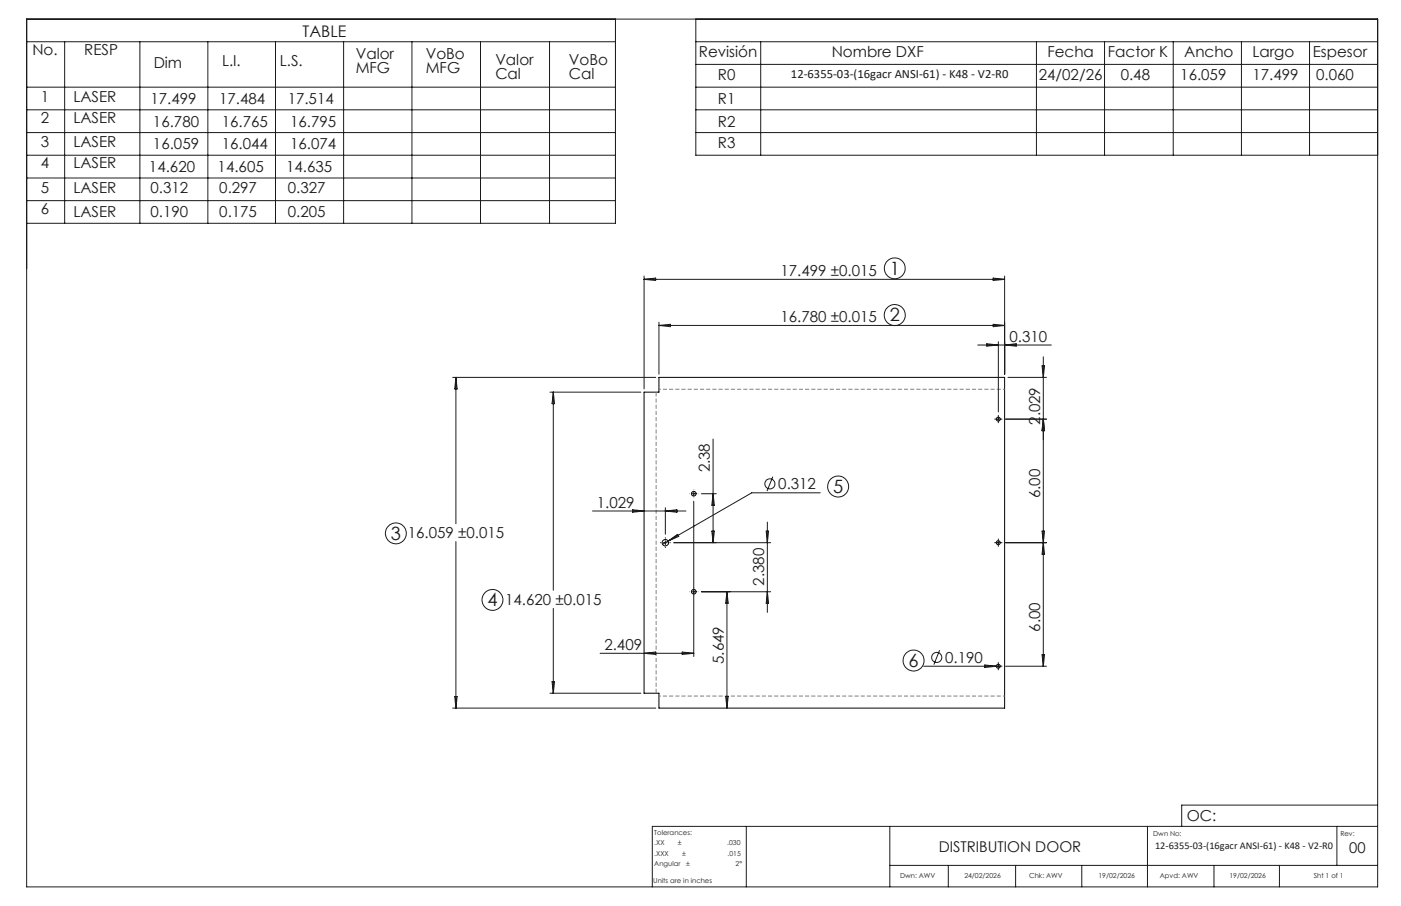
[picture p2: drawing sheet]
<svg xmlns="http://www.w3.org/2000/svg" width="432mm" height="279mm" viewBox="0 0 432 279" stroke-linecap="round" stroke-linejoin="round" font-family="sans-serif">
<g fill="none" stroke="#000" stroke-width=".31">
<path d="M198.5 120.9h4.6v-4.5h106.5v102h-106.5v-4.6h-4.6z"/>
<circle cx="307.7" cy="129.3" r=".61"/>
<circle cx="213.8" cy="152.3" r=".72"/>
<circle cx="205.1" cy="167.4" r=".99"/>
<circle cx="307.7" cy="167.4" r=".61"/>
<circle cx="213.8" cy="182.5" r=".72"/>
<circle cx="307.7" cy="205.5" r=".61"/>
</g>
<g fill="none" stroke="#191924" stroke-width=".31">
<path d="M8.2 5.9h416.4v267.6h-416.4zM8.2 12.9h181.5M19.9 12.9v56M43.1 12.9v56M64.1 12.9v56M84.9 12.9v56M105.9 12.9v56M127 12.9v56M148.1 12.9v56M169.4 12.9v56M189.7 5.9v63h-181.5M214.5 12.9h210.1"/>
<path d="M214.5 5.9v42h210.1M214.5 19.9h210.1M234.5 12.9v35M319.4 12.9v35M340.4 12.9v35M361.6 12.9v35M382.6 12.9v35M403.6 12.9v35M8.2 26.9h181.5M8.2 33.9h181.5M214.5 26.9h210.1M214.5 33.9h210.1"/>
<path d="M8.2 40.9h181.5M8.2 47.9h181.5M8.2 54.9h181.5M214.5 40.9h210.1M8.2 61.9h181.5M198.5 85.1v34.8M198.5 86.1h111.1M198.5 86.1l3.6-.3v.7zM203.1 99.4v16M306.1 85.8l3.5 .3-3.5 .4zM309.6 85.1v30.3M139.5 116.4h62.6"/>
<path d="M140.5 116.4v45.1M140.5 116.4l.4 3.5h-.7zM203.1 100.4h106.5M203.1 100.4l3.6-.4v.8zM301.3 106.4h22.7M304.1 106l3.6 .4-3.6 .4zM306.1 100l3.5 .4-3.5 .4zM307.7 105.4v21.6M309.6 106.4l3.6-.4v.8zM310.7 116.4h11.8M321.2 112.8h.7l-.3 3.6zM321.6 110v95.5"/>
<path d="M169.5 120.9h28M170.5 120.9v61.1M170.5 120.9l.4 3.6h-.8zM219.8 135.4v32M307.1 129.3h1.2M307.7 128.7v1.2M309.9 129.3h12.6M321.6 129.3l.3 3.5h-.7zM182.6 157.6h28.8M195 157.2l3.5 .4-3.5 .4zM205.1 156.6v8.1M205.1 157.6l3.5-.4v.8z"/>
<path d="M213.2 152.3h1.3M213.8 151.6v1.3M213.8 154.6v47.9M216.2 152.3h4.6M219.8 152.3l.4 3.5h-.8zM238.2 147l-1.8 4.4M252.8 152h-21.1l-25.8 14.9M140.5 167v51.4M204.4 167.4h1.3M205.1 166.8v1.2M205.9 166.9l-1.7 1M205.9 166.9l2.9-2.1 .4 .6z"/>
<path d="M207.7 167.4h29.8M219.4 163.8h.8l-.4 3.6zM236.1 163.8h.8l-.4 3.6zM236.5 161v27.8M307.1 167.4h1.2M307.7 166.8v1.2M309.9 167.4h12.6M321.2 163.8h.7l-.7 7.1h.7zM170.5 187.6v26.2M213.2 182.5h1.3M216.2 182.5h21.3M224 182.5v35.9"/>
<path d="M224 182.5l.4 3.5h-.7zM236.5 182.5l.4 3.5h-.8zM139.5 218.4h62.6M140.2 214.8h.7l-.4 3.6zM169.5 213.8h28M170.1 210.2h.8l-.4 3.6zM185 201.5h28.8M198.5 201.5l3.6-.4v.7zM210.3 201.1l3.5 .4-3.5 .3zM223.7 214.8h.7l-.4 3.6zM284.7 205.5h23.6M289.6 200.5l-1.8 4.5"/>
<path d="M303.5 205.1l3.6 .4-3.6 .3zM307.7 204.9v1.2M309.9 205.5h12.6M321.2 201.9h.7l-.3 3.6zM230 254.8v18.7M274.2 254.8v18.7M353.7 254.8v18.7M412 254.8v12.1M424.6 254.8h-223.6v18.7M424.6 248.3h-60.4v6.5M274.2 266.9h150.4M292.3 266.9v6.6"/>
<path d="M313 266.9v6.6M333.4 266.9v6.6M374.2 266.9v6.6M394.3 266.9v6.6"/>
<circle cx="275.8" cy="82.8" r="3.2"/>
<circle cx="275.8" cy="97.2" r="3.2"/>
<circle cx="237.3" cy="149.2" r="1.55"/>
<circle cx="258.3" cy="150" r="3.2"/>
<circle cx="122" cy="164.5" r="3.2"/>
<circle cx="151.8" cy="185" r="3.2"/>
<circle cx="281.6" cy="203.7" r="3.2"/>
<circle cx="288.7" cy="202.7" r="1.56"/>
</g>
<g fill="none" stroke="#191924" stroke-width=".31" stroke-dasharray="15.2 1.3 1.3 1.3" stroke-linecap="butt">
<path d="M307.1 129.3h-.6M307.7 128.6v-.6M307.7 129.9v.6M308.3 129.3h.6M212.6 152.2h-.1M213.8 151v-.1M213.8 153.5v.1M215.1 152.2h.1M203.8 167.4h-.3M205.1 166.1v-.4M205.1 168.6v.4M206.3 167.4h.4"/>
<path d="M307.1 167.4h-.6M307.7 166.7v-.6M307.7 168v.6M308.3 167.4h.6M212.6 182.5h-.1M213.8 181.2v-.1M213.8 183.7v.1M215.1 182.5h.1M307.1 205.5h-.6M307.7 204.8v-.6M307.7 206.1v.6M308.3 205.5h.6"/>
</g>
<path d="M202.2 120.9v92.9" fill="none" stroke="#808080" stroke-width=".31" stroke-dasharray="1.3 .6" stroke-dashoffset="-.1" stroke-linecap="butt"/>
<path d="M309.7 120h-106.6M203.1 214.7h106.6" fill="none" stroke="#808080" stroke-width=".31" stroke-dasharray="1.3 .6" stroke-dashoffset=".7" stroke-linecap="butt"/>
<g font-size="5.6" fill="#191924">
<text x="274.3" y="84.7">1</text>
<text x="274.3" y="99.1">2</text>
<text x="256.8" y="152">5</text>
<text x="120.5" y="166.4">3</text>
<text x="150.3" y="187">4</text>
<text x="280.1" y="205.7">6</text>
</g>
<text font-size="4.9" fill="#191924" x="93.3" y="11.4">TABLE</text>
<g font-size="4.7" fill="#191924">
<text x="10" y="17">No.</text>
<text x="26" y="17">RESP</text>
<text x="215.4" y="17.6">Revisión</text>
<text x="256.3" y="17.6">Nombre DXF</text>
<text x="322.8" y="17.5">Fecha</text>
<text x="341.5" y="17.5">Factor K</text>
<text x="365" y="17.5">Ancho</text>
<text x="386" y="17.5">Largo</text>
<text x="404.6" y="17.5">Espesor</text>
<text x="47.4" y="20.9">Dim</text>
<text x="68.4" y="20.4">L.I.</text>
<text x="86.3" y="20.4">L.S.</text>
<text x="109.6" y="18.1">Valor</text>
<text x="109.6" y="22.6">MFG</text>
<text x="131.2" y="18.1">VoBo</text>
<text x="131.2" y="22.6">MFG</text>
<text x="152.7" y="20">Valor</text>
<text x="175.3" y="20">VoBo</text>
<text x="152.7" y="24.5">Cal</text>
<text x="175.3" y="24.5">Cal</text>
<text x="221.3" y="24.6">R0</text>
<text x="320.2" y="24.7">24/02/26</text>
<text x="345.4" y="24.7">0.48</text>
<text x="363.8" y="24.7">16.059</text>
<text x="386" y="24.7">17.499</text>
<text x="405.7" y="24.7">0.060</text>
<text x="12.6" y="31.3">1</text>
<text x="22.6" y="31.3">LASER</text>
<text x="46.4" y="31.9">17.499</text>
<text x="67.6" y="31.9">17.484</text>
<text x="88.7" y="31.9">17.514</text>
<text x="221.3" y="32.1">R1</text>
<text x="12.6" y="38">2</text>
<text x="22.6" y="38">LASER</text>
<text x="47.2" y="39.1">16.780</text>
<text x="68.3" y="39.1">16.765</text>
<text x="89.4" y="39.1">16.795</text>
<text x="221.3" y="39.1">R2</text>
<text x="12.6" y="45.4">3</text>
<text x="22.6" y="45.4">LASER</text>
<text x="47.2" y="46">16.059</text>
<text x="68.3" y="46">16.044</text>
<text x="89.4" y="46">16.074</text>
<text x="221.3" y="45.8">R3</text>
<text x="12.6" y="51.9">4</text>
<text x="22.6" y="51.9">LASER</text>
<text x="45.9" y="53.1">14.620</text>
<text x="67.1" y="53.1">14.605</text>
<text x="88.2" y="53.1">14.635</text>
<text x="12.6" y="59.5">5</text>
<text x="22.6" y="59.5">LASER</text>
<text x="46.4" y="59.6">0.312</text>
<text x="67.6" y="59.6">0.297</text>
<text x="88.7" y="59.6">0.327</text>
<text x="12.6" y="66.1">6</text>
<text x="22.6" y="66.9">LASER</text>
<text x="46.4" y="67">0.190</text>
<text x="67.6" y="67">0.175</text>
<text x="88.7" y="67">0.205</text>
<text x="240.5" y="85.1">17.499 ±0.015</text>
<text x="240.5" y="99.4">16.780 ±0.015</text>
<text x="311.1" y="105.4">0.310</text>
<text x="320.6" y="131" transform="rotate(-90 320.6 131)">2.029</text>
<text x="218.8" y="145.7" transform="rotate(-90 218.8 145.7)">2.38</text>
<text x="239.9" y="150.9">0.312</text>
<text x="320.6" y="153.7" transform="rotate(-90 320.6 153.7)">6.00</text>
<text x="184" y="156.6">1.029</text>
<text x="125.7" y="166">16.059 ±0.015</text>
<text x="235.5" y="180.6" transform="rotate(-90 235.5 180.6)">2.380</text>
<text x="155.7" y="186.6">14.620 ±0.015</text>
<text x="320.6" y="194.8" transform="rotate(-90 320.6 194.8)">6.00</text>
<text x="186.3" y="200.4">2.409</text>
<text x="223" y="204.7" transform="rotate(-90 223 204.7)">5.649</text>
<text x="291.3" y="204.4">0.190</text>
<text x="365.8" y="253.1">OC:</text>
</g>
<g font-size="4.6" fill="#191924">
<text x="289.3" y="262.7">DISTRIBUTION DOOR</text>
<text x="415.9" y="263">00</text>
</g>
<text font-size="3.9" fill="#191924" x="243.8" y="24">12-6355-03-(16gacr ANSI-61) - K48 - V2-R0</text>
<text font-size="3.2" fill="#191924" x="356" y="261.8">12-6355-03-(16gacr ANSI-61) - K48 - V2-R0</text>
<g font-size="2.1" fill="#191924">
<text x="201.7" y="257.6">Tolerances:</text>
<text x="355.4" y="257.8">Dwn No:</text>
<text x="413.1" y="257.8">Rev:</text>
<text x="201.7" y="260.7">.XX</text>
<text x="201.7" y="263.9">.XXX</text>
<text x="208.9" y="260.7">±</text>
<text x="210.2" y="263.9">±</text>
<text x="224.1" y="260.7">.030</text>
<text x="224.3" y="263.9">.015</text>
<text x="201.7" y="267">Angular</text>
<text x="211.5" y="267">±</text>
<text x="226.7" y="267">2°</text>
<text x="201.3" y="272.3">Units are in inches</text>
<text x="277.4" y="270.7">Dwn: AWV</text>
<text x="297.2" y="270.7">24/02/2026</text>
<text x="317.2" y="270.7">Chk: AWV</text>
<text x="338.6" y="270.7">19/02/2026</text>
<text x="357.5" y="270.7">Apvd: AWV</text>
<text x="378.9" y="270.7">19/02/2026</text>
<text x="404.9" y="270.7">Sht 1 of 1</text>
</g>
</svg>
